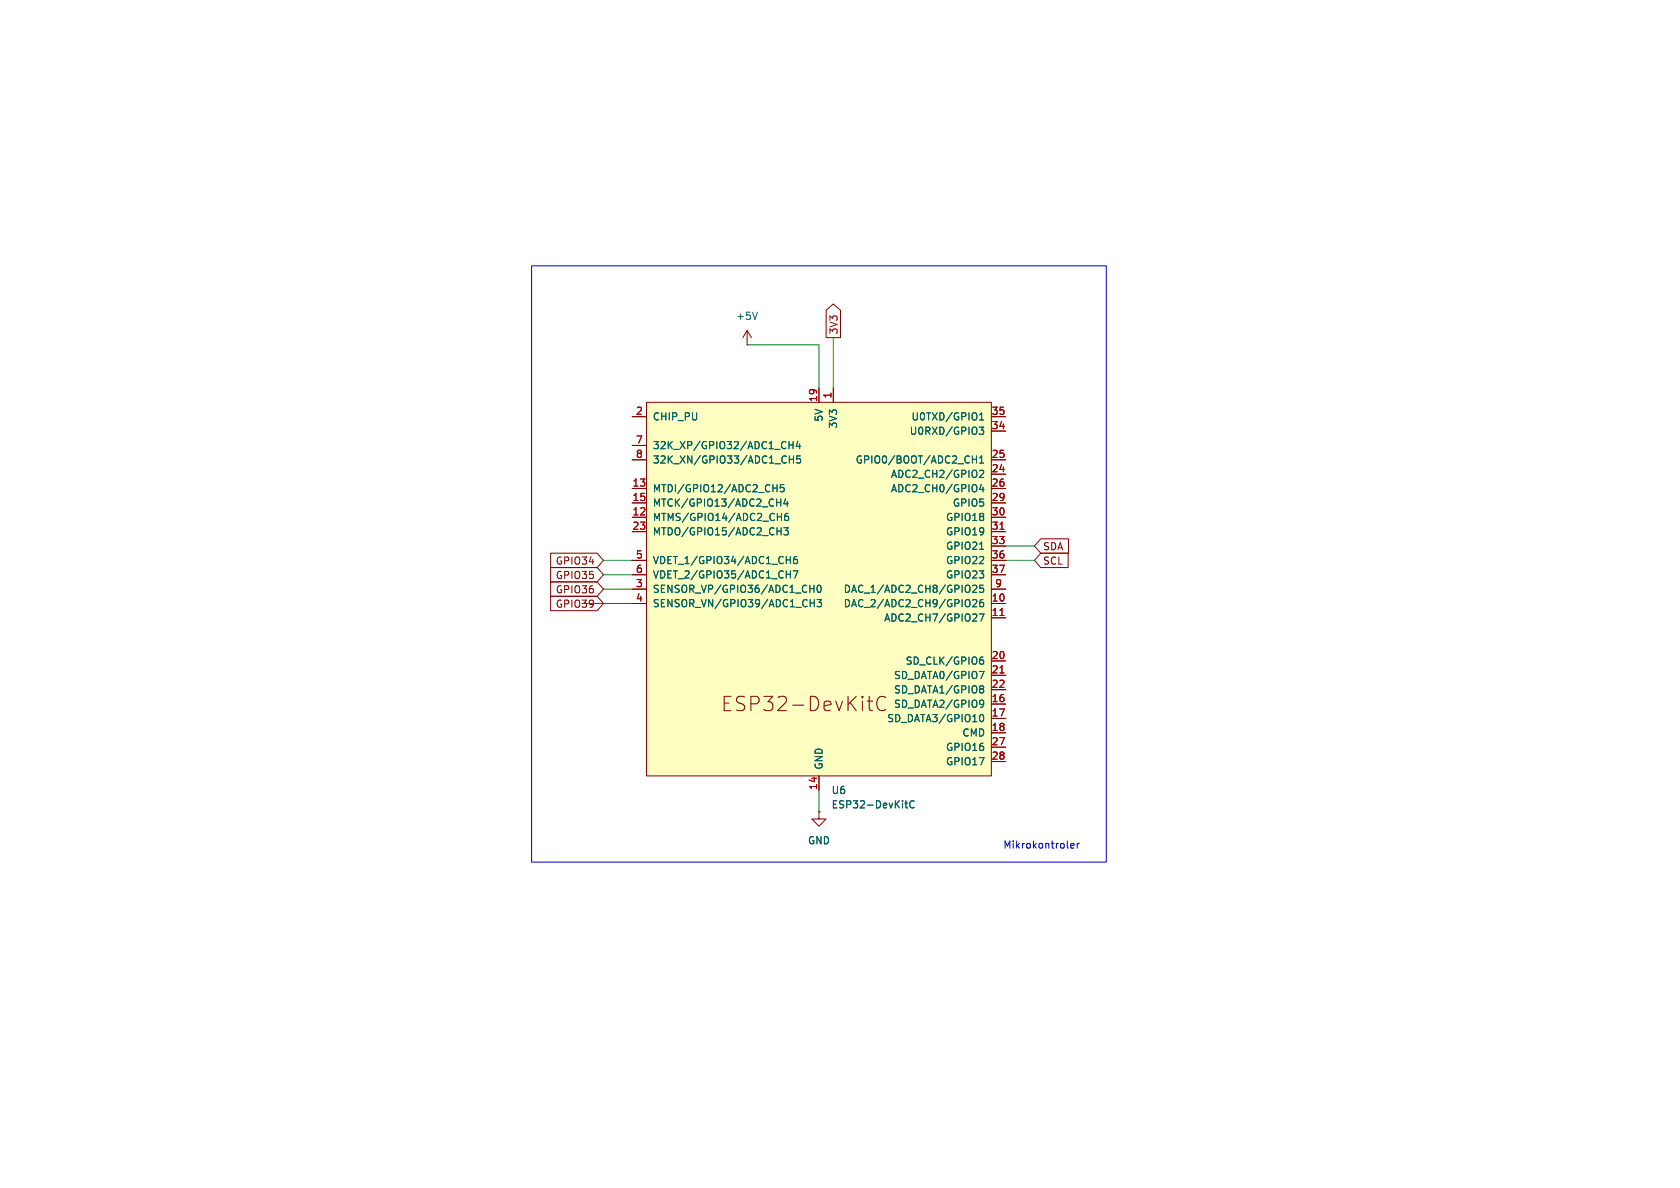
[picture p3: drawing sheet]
(kicad_sch
 (version 20250114)
 (generator "eeschema")
 (generator_version "9.0")
 (paper "User" 120 120)
 (lib_symbols
  (symbol "PCM_Espressif:ESP32-DevKitC"
   (pin_names
    (offset 1.016)) (exclude_from_sim no) (in_bom yes) (on_board yes)
   (property "Reference" "U" (at -30.48 38.1 0) (effects (font (size 1.27 1.27)) (justify left)))
   (property "Value" "ESP32-DevKitC" (at -30.48 35.56 0) (effects (font (size 1.27 1.27)) (justify left)))
   (property "Footprint" "PCM_Espressif:ESP32-DevKitC" (at 0 -43.18 0) (effects (font (size 1.27 1.27)) (hide yes)))
   (property "Datasheet" "https://docs.espressif.com/projects/esp-idf/zh_CN/latest/esp32/hw-reference/esp32/get-started-devkitc.html" (at 0 -45.72 0) (effects (font (size 1.27 1.27)) (hide yes)))
   (property "Description" "Development Kit" (at 0 0 0) (effects (font (size 1.27 1.27)) (hide yes)))
   (symbol "ESP32-DevKitC_0_0"
    (text "ESP32-DevKitC" (at -2.54 -20.32 0) (effects (font (size 2.54 2.54))))
    (pin power_in line (at 0 35.56 270) (length 2.54) (name "5V" (effects (font (size 1.27 1.27)))) (number "19" (effects (font (size 1.27 1.27)))))
    (pin power_in line (at 0 -35.56 90) (length 2.54) (name "GND" (effects (font (size 1.27 1.27)))) (number "14" (effects (font (size 1.27 1.27))))))
   (symbol "ESP32-DevKitC_0_1"
    (rectangle (start -30.48 33.02) (end 30.48 -33.02) (stroke (width 0) (type default)) (fill (type background))))
   (symbol "ESP32-DevKitC_1_1"
    (pin input line (at -33.02 30.48 0) (length 2.54) (name "CHIP_PU" (effects (font (size 1.27 1.27)))) (number "2" (effects (font (size 1.27 1.27)))))
    (pin bidirectional line (at -33.02 25.4 0) (length 2.54) (name "32K_XP/GPIO32/ADC1_CH4" (effects (font (size 1.27 1.27)))) (number "7" (effects (font (size 1.27 1.27)))))
    (pin bidirectional line (at -33.02 22.86 0) (length 2.54) (name "32K_XN/GPIO33/ADC1_CH5" (effects (font (size 1.27 1.27)))) (number "8" (effects (font (size 1.27 1.27)))))
    (pin bidirectional line (at -33.02 17.78 0) (length 2.54) (name "MTDI/GPIO12/ADC2_CH5" (effects (font (size 1.27 1.27)))) (number "13" (effects (font (size 1.27 1.27)))))
    (pin bidirectional line (at -33.02 15.24 0) (length 2.54) (name "MTCK/GPIO13/ADC2_CH4" (effects (font (size 1.27 1.27)))) (number "15" (effects (font (size 1.27 1.27)))))
    (pin bidirectional line (at -33.02 12.7 0) (length 2.54) (name "MTMS/GPIO14/ADC2_CH6" (effects (font (size 1.27 1.27)))) (number "12" (effects (font (size 1.27 1.27)))))
    (pin bidirectional line (at -33.02 10.16 0) (length 2.54) (name "MTDO/GPIO15/ADC2_CH3" (effects (font (size 1.27 1.27)))) (number "23" (effects (font (size 1.27 1.27)))))
    (pin input line (at -33.02 5.08 0) (length 2.54) (name "VDET_1/GPIO34/ADC1_CH6" (effects (font (size 1.27 1.27)))) (number "5" (effects (font (size 1.27 1.27)))))
    (pin input line (at -33.02 2.54 0) (length 2.54) (name "VDET_2/GPIO35/ADC1_CH7" (effects (font (size 1.27 1.27)))) (number "6" (effects (font (size 1.27 1.27)))))
    (pin input line (at -33.02 0 0) (length 2.54) (name "SENSOR_VP/GPIO36/ADC1_CH0" (effects (font (size 1.27 1.27)))) (number "3" (effects (font (size 1.27 1.27)))))
    (pin input line (at -33.02 -2.54 0) (length 2.54) (name "SENSOR_VN/GPIO39/ADC1_CH3" (effects (font (size 1.27 1.27)))) (number "4" (effects (font (size 1.27 1.27)))))
    (pin passive line (at 0 -35.56 90) (length 2.54) (hide yes) (name "GND" (effects (font (size 1.27 1.27)))) (number "32" (effects (font (size 1.27 1.27)))))
    (pin passive line (at 0 -35.56 90) (length 2.54) (hide yes) (name "GND" (effects (font (size 1.27 1.27)))) (number "38" (effects (font (size 1.27 1.27)))))
    (pin power_in line (at 2.54 35.56 270) (length 2.54) (name "3V3" (effects (font (size 1.27 1.27)))) (number "1" (effects (font (size 1.27 1.27)))))
    (pin bidirectional line (at 33.02 30.48 180) (length 2.54) (name "U0TXD/GPIO1" (effects (font (size 1.27 1.27)))) (number "35" (effects (font (size 1.27 1.27)))))
    (pin bidirectional line (at 33.02 27.94 180) (length 2.54) (name "U0RXD/GPIO3" (effects (font (size 1.27 1.27)))) (number "34" (effects (font (size 1.27 1.27)))))
    (pin bidirectional line (at 33.02 22.86 180) (length 2.54) (name "GPIO0/BOOT/ADC2_CH1" (effects (font (size 1.27 1.27)))) (number "25" (effects (font (size 1.27 1.27)))))
    (pin bidirectional line (at 33.02 20.32 180) (length 2.54) (name "ADC2_CH2/GPIO2" (effects (font (size 1.27 1.27)))) (number "24" (effects (font (size 1.27 1.27)))))
    (pin bidirectional line (at 33.02 17.78 180) (length 2.54) (name "ADC2_CH0/GPIO4" (effects (font (size 1.27 1.27)))) (number "26" (effects (font (size 1.27 1.27)))))
    (pin bidirectional line (at 33.02 15.24 180) (length 2.54) (name "GPIO5" (effects (font (size 1.27 1.27)))) (number "29" (effects (font (size 1.27 1.27)))))
    (pin bidirectional line (at 33.02 12.7 180) (length 2.54) (name "GPIO18" (effects (font (size 1.27 1.27)))) (number "30" (effects (font (size 1.27 1.27)))))
    (pin bidirectional line (at 33.02 10.16 180) (length 2.54) (name "GPIO19" (effects (font (size 1.27 1.27)))) (number "31" (effects (font (size 1.27 1.27)))))
    (pin bidirectional line (at 33.02 7.62 180) (length 2.54) (name "GPIO21" (effects (font (size 1.27 1.27)))) (number "33" (effects (font (size 1.27 1.27)))))
    (pin bidirectional line (at 33.02 5.08 180) (length 2.54) (name "GPIO22" (effects (font (size 1.27 1.27)))) (number "36" (effects (font (size 1.27 1.27)))))
    (pin bidirectional line (at 33.02 2.54 180) (length 2.54) (name "GPIO23" (effects (font (size 1.27 1.27)))) (number "37" (effects (font (size 1.27 1.27)))))
    (pin bidirectional line (at 33.02 0 180) (length 2.54) (name "DAC_1/ADC2_CH8/GPIO25" (effects (font (size 1.27 1.27)))) (number "9" (effects (font (size 1.27 1.27)))))
    (pin bidirectional line (at 33.02 -2.54 180) (length 2.54) (name "DAC_2/ADC2_CH9/GPIO26" (effects (font (size 1.27 1.27)))) (number "10" (effects (font (size 1.27 1.27)))))
    (pin bidirectional line (at 33.02 -5.08 180) (length 2.54) (name "ADC2_CH7/GPIO27" (effects (font (size 1.27 1.27)))) (number "11" (effects (font (size 1.27 1.27)))))
    (pin bidirectional line (at 33.02 -12.7 180) (length 2.54) (name "SD_CLK/GPIO6" (effects (font (size 1.27 1.27)))) (number "20" (effects (font (size 1.27 1.27)))))
    (pin bidirectional line (at 33.02 -15.24 180) (length 2.54) (name "SD_DATA0/GPIO7" (effects (font (size 1.27 1.27)))) (number "21" (effects (font (size 1.27 1.27)))))
    (pin bidirectional line (at 33.02 -17.78 180) (length 2.54) (name "SD_DATA1/GPIO8" (effects (font (size 1.27 1.27)))) (number "22" (effects (font (size 1.27 1.27)))))
    (pin bidirectional line (at 33.02 -20.32 180) (length 2.54) (name "SD_DATA2/GPIO9" (effects (font (size 1.27 1.27)))) (number "16" (effects (font (size 1.27 1.27)))))
    (pin bidirectional line (at 33.02 -22.86 180) (length 2.54) (name "SD_DATA3/GPIO10" (effects (font (size 1.27 1.27)))) (number "17" (effects (font (size 1.27 1.27)))))
    (pin bidirectional line (at 33.02 -25.4 180) (length 2.54) (name "CMD" (effects (font (size 1.27 1.27)))) (number "18" (effects (font (size 1.27 1.27)))))
    (pin bidirectional line (at 33.02 -27.94 180) (length 2.54) (name "GPIO16" (effects (font (size 1.27 1.27)))) (number "27" (effects (font (size 1.27 1.27)))))
    (pin bidirectional line (at 33.02 -30.48 180) (length 2.54) (name "GPIO17" (effects (font (size 1.27 1.27)))) (number "28" (effects (font (size 1.27 1.27))))))
   (embedded_fonts no))
  (symbol "power:+5V"
   (power)
   (pin_numbers (hide yes))
   (pin_names
    (offset 0) (hide yes)) (exclude_from_sim no) (in_bom yes) (on_board yes)
   (property "Reference" "#PWR" (at 0 -3.81 0) (effects (font (size 1.27 1.27)) (hide yes)))
   (property "Value" "+5V" (at 0 3.556 0) (effects (font (size 1.27 1.27))))
   (property "Footprint" "" (at 0 0 0) (effects (font (size 1.27 1.27)) (hide yes)))
   (property "Datasheet" "" (at 0 0 0) (effects (font (size 1.27 1.27)) (hide yes)))
   (property "Description" "Power symbol creates a global label with name \"+5V\"" (at 0 0 0) (effects (font (size 1.27 1.27)) (hide yes)))
   (symbol "+5V_0_1"
    (polyline (pts (xy -0.762 1.27) (xy 0 2.54)) (stroke (width 0) (type default)) (fill (type none)))
    (polyline (pts (xy 0 2.54) (xy 0.762 1.27)) (stroke (width 0) (type default)) (fill (type none)))
    (polyline (pts (xy 0 0) (xy 0 2.54)) (stroke (width 0) (type default)) (fill (type none))))
   (symbol "+5V_1_1"
    (pin power_in line (at 0 0 90) (length 0) (name "~" (effects (font (size 1.27 1.27)))) (number "1" (effects (font (size 1.27 1.27))))))
   (embedded_fonts no))
  (symbol "power:GND"
   (power)
   (pin_numbers (hide yes))
   (pin_names
    (offset 0) (hide yes)) (exclude_from_sim no) (in_bom yes) (on_board yes)
   (property "Reference" "#PWR" (at 0 -6.35 0) (effects (font (size 1.27 1.27)) (hide yes)))
   (property "Value" "GND" (at 0 -3.81 0) (effects (font (size 1.27 1.27))))
   (property "Footprint" "" (at 0 0 0) (effects (font (size 1.27 1.27)) (hide yes)))
   (property "Datasheet" "" (at 0 0 0) (effects (font (size 1.27 1.27)) (hide yes)))
   (property "Description" "Power symbol creates a global label with name \"GND\" , ground" (at 0 0 0) (effects (font (size 1.27 1.27)) (hide yes)))
   (symbol "GND_0_1"
    (polyline (pts (xy 0 0) (xy 0 -1.27) (xy 1.27 -1.27) (xy 0 -2.54) (xy -1.27 -1.27) (xy 0 -1.27)) (stroke (width 0) (type default)) (fill (type none))))
   (symbol "GND_1_1"
    (pin power_in line (at 0 0 270) (length 0) (name "~" (effects (font (size 1.27 1.27)))) (number "1" (effects (font (size 1.27 1.27))))))
   (embedded_fonts no)))
 (rectangle
  (start 10.16 8.89)
  (end 111.76 114.3)
  (stroke (width 0) (type default))
  (fill (type none)))
 (text "Mikrokontroler"
  (exclude_from_sim no)
  (at 100.33 111.506 0)
  (effects (font (size 1.27 1.27))))
 (wire
  (pts (xy 60.96 22.86) (xy 60.96 30.48))
  (stroke (width 0) (type default)))
 (wire
  (pts (xy 93.98 58.42) (xy 99.06 58.42))
  (stroke (width 0) (type default)))
 (wire
  (pts (xy 63.5 21.59) (xy 63.5 30.48))
  (stroke (width 0) (type default)))
 (wire
  (pts (xy 48.26 22.86) (xy 60.96 22.86))
  (stroke (width 0) (type default)))
 (wire
  (pts (xy 22.86 66.04) (xy 27.94 66.04))
  (stroke (width 0) (type default)))
 (wire
  (pts (xy 93.98 60.96) (xy 99.06 60.96))
  (stroke (width 0) (type default)))
 (wire
  (pts (xy 22.86 63.5) (xy 27.94 63.5))
  (stroke (width 0) (type default)))
 (wire
  (pts (xy 60.96 101.6) (xy 60.96 105.41))
  (stroke (width 0) (type default)))
 (wire
  (pts (xy 22.86 60.96) (xy 27.94 60.96))
  (stroke (width 0) (type default)))
 (wire
  (pts (xy 19.05 68.58) (xy 27.94 68.58))
  (stroke (width 0) (type default)))
 (global_label "SDA"
  (shape input)
  (at 99.06 58.42 0)
  (fields_autoplaced yes)
  (effects (font (size 1.27 1.27)) (justify left))
  (property "Intersheetrefs" "${INTERSHEET_REFS}" (at 105.6133 58.42 0) (effects (font (size 1.27 1.27)) (justify left) (hide yes))))
 (global_label "GPIO39"
  (shape input)
  (at 22.86 68.58 180)
  (fields_autoplaced yes)
  (effects (font (size 1.27 1.27)) (justify right))
  (property "Intersheetrefs" "${INTERSHEET_REFS}" (at 12.9805 68.58 0) (effects (font (size 1.27 1.27)) (justify right) (hide yes))))
 (global_label "GPIO34"
  (shape input)
  (at 22.86 60.96 180)
  (fields_autoplaced yes)
  (effects (font (size 1.27 1.27)) (justify right))
  (property "Intersheetrefs" "${INTERSHEET_REFS}" (at 12.9805 60.96 0) (effects (font (size 1.27 1.27)) (justify right) (hide yes))))
 (global_label "SCL"
  (shape input)
  (at 99.06 60.96 0)
  (fields_autoplaced yes)
  (effects (font (size 1.27 1.27)) (justify left))
  (property "Intersheetrefs" "${INTERSHEET_REFS}" (at 105.5528 60.96 0) (effects (font (size 1.27 1.27)) (justify left) (hide yes))))
 (global_label "GPIO36"
  (shape input)
  (at 22.86 66.04 180)
  (fields_autoplaced yes)
  (effects (font (size 1.27 1.27)) (justify right))
  (property "Intersheetrefs" "${INTERSHEET_REFS}" (at 12.9805 66.04 0) (effects (font (size 1.27 1.27)) (justify right) (hide yes))))
 (global_label "GPIO35"
  (shape input)
  (at 22.86 63.5 180)
  (fields_autoplaced yes)
  (effects (font (size 1.27 1.27)) (justify right))
  (property "Intersheetrefs" "${INTERSHEET_REFS}" (at 12.9805 63.5 0) (effects (font (size 1.27 1.27)) (justify right) (hide yes))))
 (global_label "3V3"
  (shape output)
  (at 63.5 21.59 90)
  (fields_autoplaced yes)
  (effects (font (size 1.27 1.27)) (justify left))
  (property "Intersheetrefs" "${INTERSHEET_REFS}" (at 63.5 15.0972 90) (effects (font (size 1.27 1.27)) (justify left) (hide yes))))
 (symbol
  (lib_id "PCM_Espressif:ESP32-DevKitC")
  (at 60.96 66.04 0)
  (unit 1)
  (exclude_from_sim no)
  (in_bom yes)
  (on_board yes)
  (dnp no)
  (fields_autoplaced yes)
  (property "Reference" "U6" (at 63.1033 101.6 0) (effects (font (size 1.27 1.27)) (justify left)))
  (property "Value" "ESP32-DevKitC" (at 63.1033 104.14 0) (effects (font (size 1.27 1.27)) (justify left)))
  (property "Footprint" "PCM_Espressif:ESP32-DevKitC" (at 60.96 109.22 0) (effects (font (size 1.27 1.27)) (hide yes)))
  (property "Datasheet" "https://docs.espressif.com/projects/esp-idf/zh_CN/latest/esp32/hw-reference/esp32/get-started-devkitc.html" (at 60.96 111.76 0) (effects (font (size 1.27 1.27)) (hide yes)))
  (property "Description" "Development Kit" (at 60.96 66.04 0) (effects (font (size 1.27 1.27)) (hide yes)))
  (pin "6")
  (pin "1")
  (pin "31")
  (pin "36")
  (pin "9")
  (pin "11")
  (pin "7")
  (pin "38")
  (pin "35")
  (pin "34")
  (pin "4")
  (pin "12")
  (pin "14")
  (pin "23")
  (pin "15")
  (pin "24")
  (pin "8")
  (pin "26")
  (pin "25")
  (pin "30")
  (pin "2")
  (pin "19")
  (pin "5")
  (pin "3")
  (pin "13")
  (pin "32")
  (pin "29")
  (pin "33")
  (pin "37")
  (pin "10")
  (pin "20")
  (pin "21")
  (pin "22")
  (pin "28")
  (pin "17")
  (pin "16")
  (pin "27")
  (pin "18"))
 (symbol
  (lib_id "power:+5V")
  (at 48.26 22.86 0)
  (unit 1)
  (exclude_from_sim no)
  (in_bom yes)
  (on_board yes)
  (dnp no)
  (fields_autoplaced yes)
  (property "Reference" "#PWR012" (at 48.26 26.67 0) (effects (font (size 1.27 1.27)) (hide yes)))
  (property "Value" "+5V" (at 48.26 17.78 0) (effects (font (size 1.27 1.27))))
  (property "Footprint" "" (at 48.26 22.86 0) (effects (font (size 1.27 1.27)) (hide yes)))
  (property "Datasheet" "" (at 48.26 22.86 0) (effects (font (size 1.27 1.27)) (hide yes)))
  (property "Description" "Power symbol creates a global label with name \"+5V\"" (at 48.26 22.86 0) (effects (font (size 1.27 1.27)) (hide yes)))
  (pin "1"))
 (symbol
  (lib_id "power:GND")
  (at 60.96 105.41 0)
  (unit 1)
  (exclude_from_sim no)
  (in_bom yes)
  (on_board yes)
  (dnp no)
  (fields_autoplaced yes)
  (property "Reference" "#PWR013" (at 60.96 111.76 0) (effects (font (size 1.27 1.27)) (hide yes)))
  (property "Value" "GND" (at 60.96 110.49 0) (effects (font (size 1.27 1.27))))
  (property "Footprint" "" (at 60.96 105.41 0) (effects (font (size 1.27 1.27)) (hide yes)))
  (property "Datasheet" "" (at 60.96 105.41 0) (effects (font (size 1.27 1.27)) (hide yes)))
  (property "Description" "Power symbol creates a global label with name \"GND\" , ground" (at 60.96 105.41 0) (effects (font (size 1.27 1.27)) (hide yes)))
  (pin "1")))
